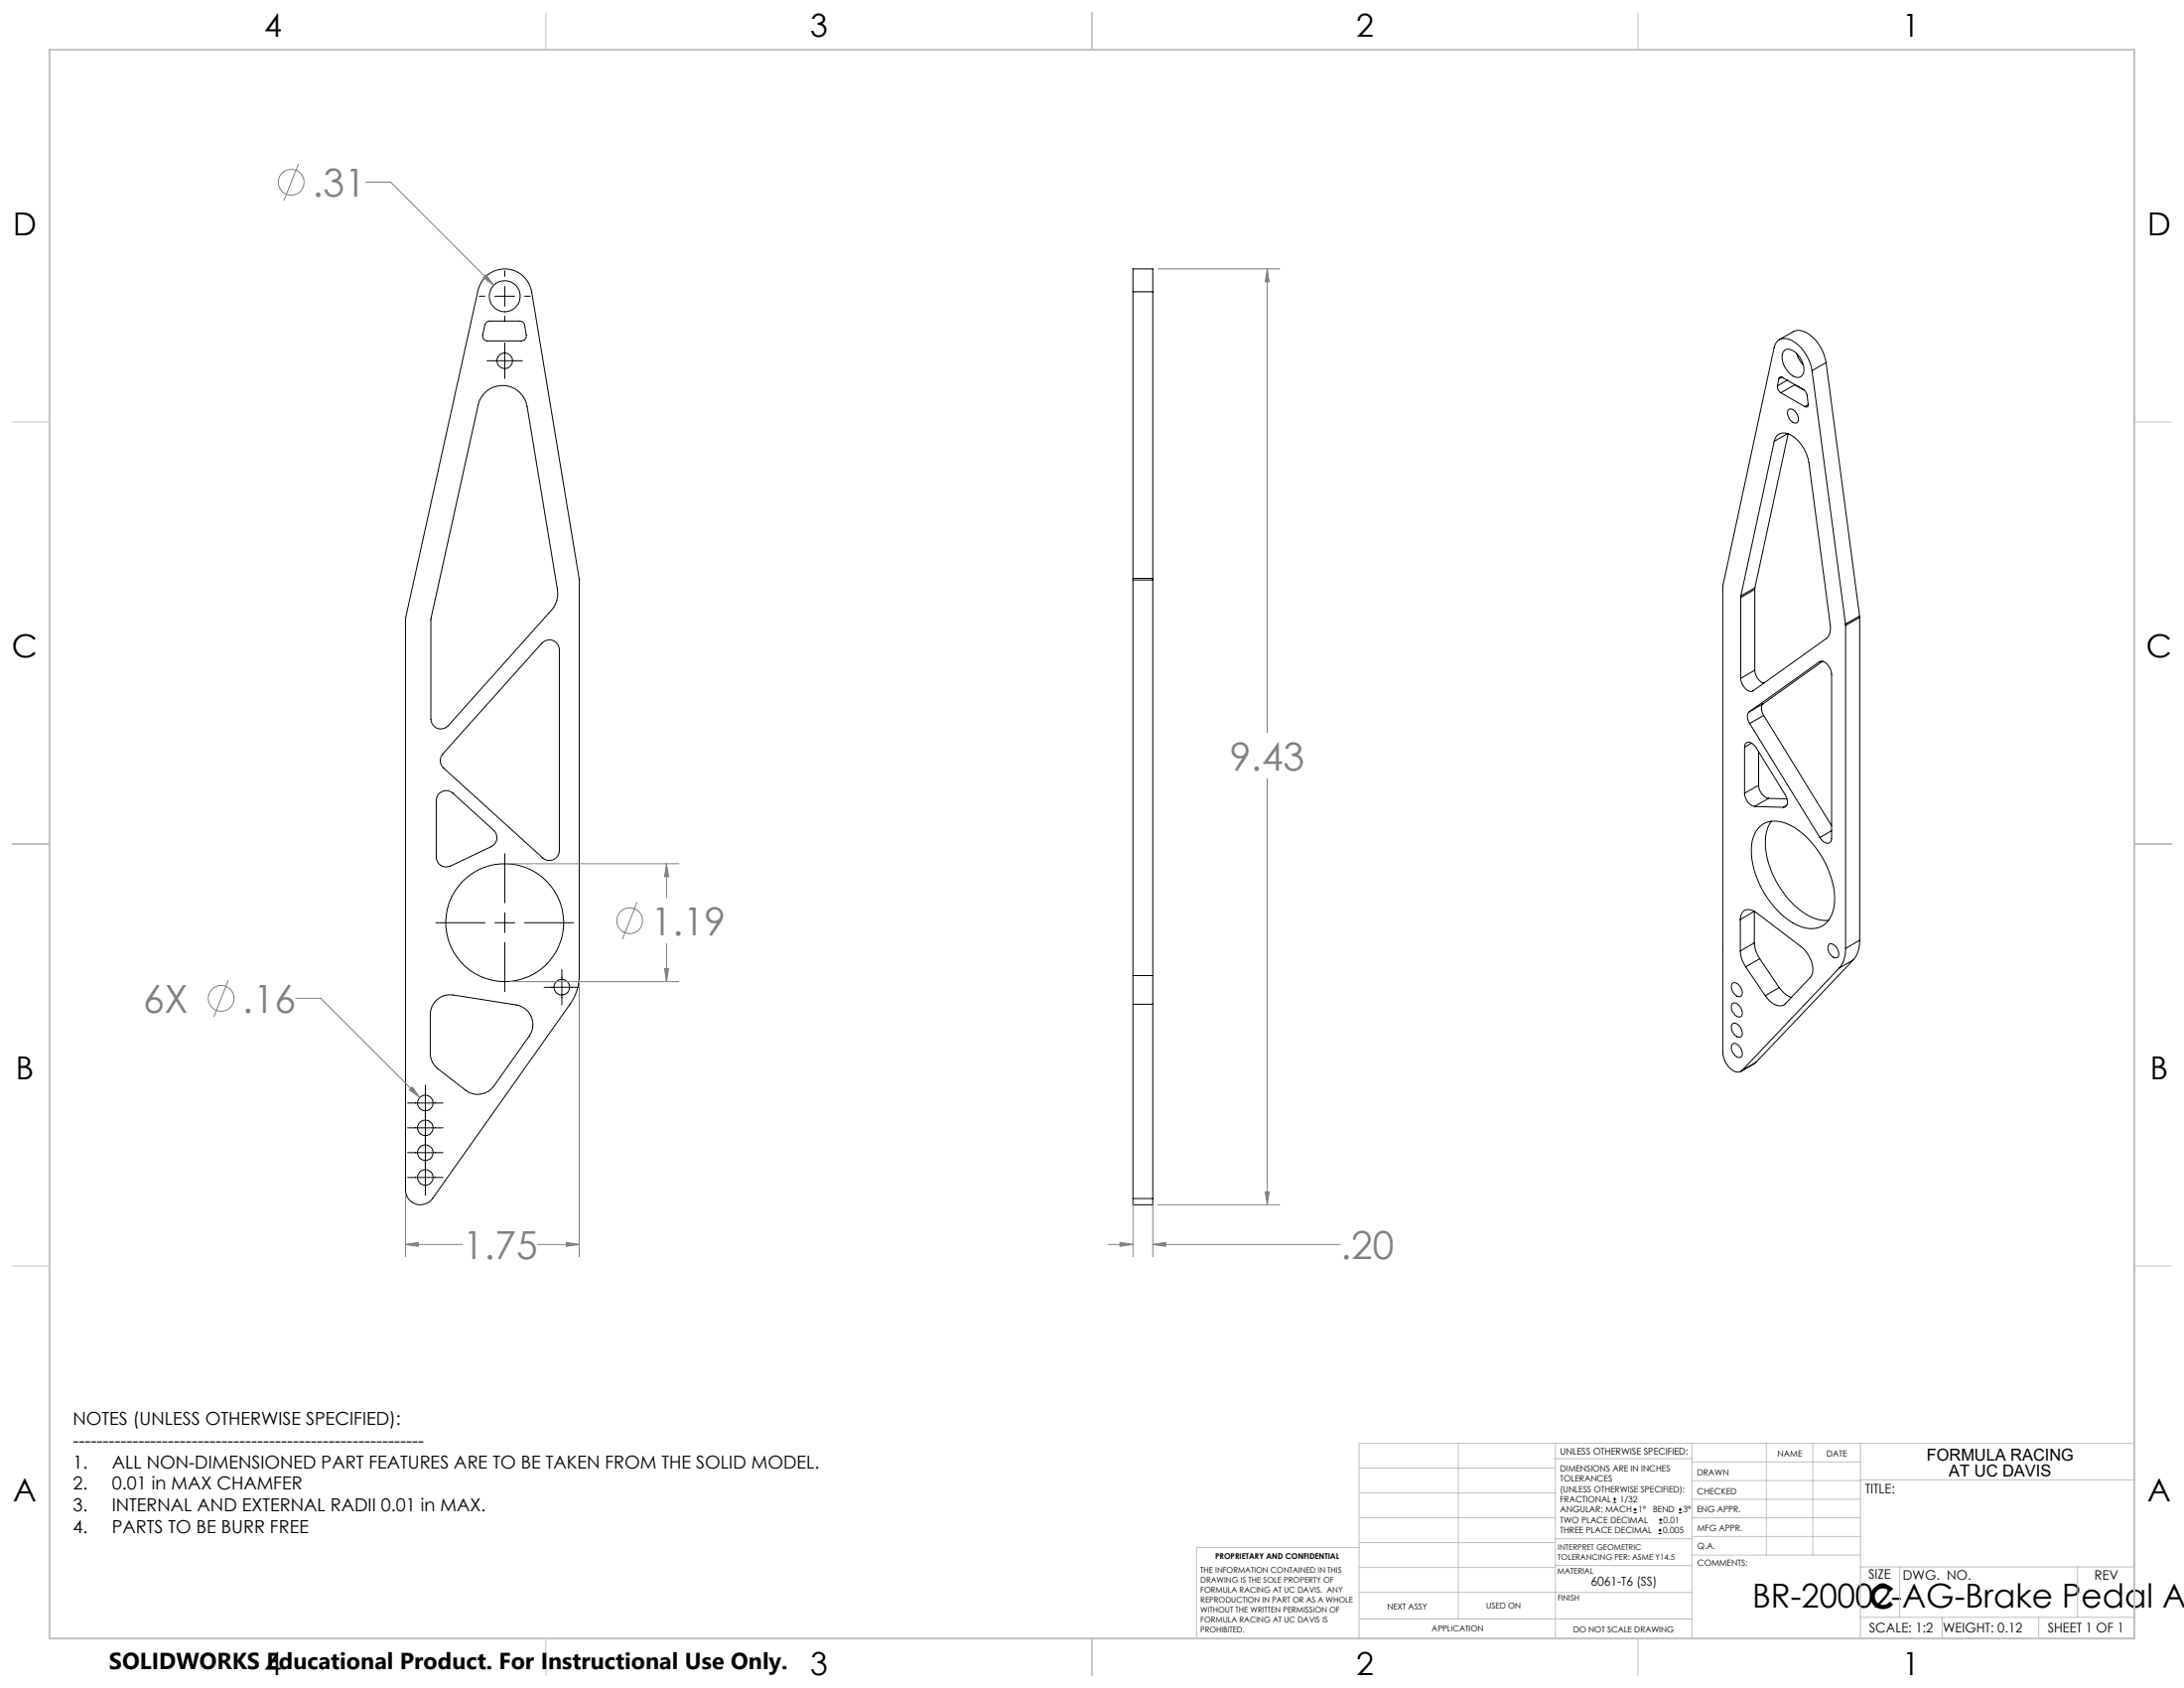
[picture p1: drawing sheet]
<svg xmlns="http://www.w3.org/2000/svg" width="559mm" height="432mm" viewBox="0 0 559 432" stroke-linecap="round" stroke-linejoin="round" font-family="sans-serif">
<g fill="none" stroke="#000" stroke-width=".25">
<path d="M122.6 75.8h1.5M124.6 70.4a7 7 0 0 1 11.4 4.2l12.2 73.7v101.3a12.5 12.5 0 0 1-2.4 7.3l-35.1 49.7a3.8 3.8 0 0 1-4.3 1.4 3.8 3.8 0 0 1-2.6-3.6v-146.1l18.5-84a7.3 7.3 0 0 1 2.3-3.9zM126.6 75.8h5.1M129.2 69.3v1.4M129.2 73.2v5.1M134.2 75.8h1.4M289.9 74.6v-5.8h5.1v5.8M289.9 74.6v73.4M289.9 74.6h5.1M295 74.6v73.4M124.4 82.5l.9-.4h7.7a1.29 1.29 0 0 1 1.2 1.1l.5 2.5a1.28 1.28 0 0 1-1.3 1.5h-8.7a1.25 1.25 0 0 1-1.2-1.5zM124.6 92.3h9.1"/>
<path d="M129.2 80.9v1.4M129.2 87.7v9.1M454.8 98.7a1.85 1.85 0 0 0 .8 1.8M455.2 96.9a.55 .55 0 0 1 .8-.3l5.5 3.1M455.2 96.9l-.4 1.8M455.3 86.9l3.6-2.1a4.1 4.1 0 0 1 4.8 1.3 11.4 11.4 0 0 1 3.5 6.6M455.9 96.5l-.7 .4M456.3 89.9a2.02 2.02 0 0 1 3.1 .2 5.8 5.8 0 0 1 2 5.4 1.68 1.68 0 0 1-2.6 .7 5.9 5.9 0 0 1-2.7-5.8zM457.3 97.3l-2.5 1.4M459.2 98.4l-3.6 2.1M459.7 90.5l.6 1.3 1.1 1.6M461.5 99.7l.4 .4 .4 .8 .3 2.4a.56 .56 0 0 1-.1 .7 .56 .56 0 0 1-.7 0"/>
<path d="M463.6 94.8a10.6 10.6 0 0 0-5.9-8.1 2.72 2.72 0 0 0-3.8 2.2l-13.1 61v119.3a5.6 5.6 0 0 0 3.5 5l1-.1 .4-.2M463.6 94.8l8.6 64.8M467.2 92.7l-3.6 2.1M467.2 92.7l8.6 64.9M124.4 100.1a6.4 6.4 0 0 1 10.5 3.9l7.7 46.8a6.3 6.3 0 0 1-1.5 5.3l-26.4 29.5a2.55 2.55 0 0 1-2.8 .7 2.55 2.55 0 0 1-1.7-2.4v-25.6l12.1-54.7a6.3 6.3 0 0 1 2.1-3.5zM454 112.9a2.59 2.59 0 0 1 4.1-1.7 10 10 0 0 1 4.7 7.1l5.5 41.4a3.7 3.7 0 0 1-1.1 3.7l-18.7 13.3a2.17 2.17 0 0 1-2.6-1.4l-.5-1.8M454 112.9l-8.6 39.5M455.6 100.5l6.2 3.5M457.4 110.9l-3.4 2M457.5 104.9a1.44 1.44 0 0 1 2.2 .9 1.58 1.58 0 0 1-.1 2.4 2.52 2.52 0 0 1-2.1-3.3zM457.5 110.9l-8.5 39.5M462.7 103.5l-.9 .5"/>
<path d="M289.9 148v.4M289.9 148.4h5.1M289.9 148.4v101.2M289.9 148h5.1M295 148v.4M295 148.4v101.2M445.4 152.9v20.6M445.4 152.4v.5M449 150.8l-3.6 2.1M449 150.8v20.7M449 150.4v.4M449 150.4l-3.6 2"/>
<path d="M472.2 159.6v.4M472.2 160v82.6M475.8 157.6v.3M475.8 157.6l-3.6 2M475.8 157.9l-3.6 2.1M475.8 157.9v82.6M138.7 164.5a2.55 2.55 0 0 1 2.8-.7 2.55 2.55 0 0 1 1.6 2.4v51.4a2.54 2.54 0 0 1-1.5 2.3 2.54 2.54 0 0 1-2.7-.4l-25.4-23a2.56 2.56 0 0 1-.2-3.6zM449 171.5a3.8 3.8 0 0 0 2.3 3.3M449 171.5l-3.6 2M465.5 169.3a2.1 2.1 0 0 1 2.6 1.4l.5 1.8v42a1.16 1.16 0 0 1-.7 1.2 1.16 1.16 0 0 1-1.4-.4l-.9-1.1M465.5 169.3l-18 12.8M465.6 169.2l-.1 .1"/>
<path d="M466.3 169.2l-15.2 10.8M446.4 191.1a1.15 1.15 0 0 1 .7-1.2 1.15 1.15 0 0 1 1.4 .4l.9 1 7.7 12.6a1.64 1.64 0 0 1-.8 2.6M446.4 191.1v11.8M447.5 182.1a2.32 2.32 0 0 0 .2 3M447.7 185.1l17.9 29.1M448.2 190.1l-1.8 1M450 192.3v8.6M451.1 180a2.38 2.38 0 0 0 .2 3M451.1 180l-3.6 2.1M451.3 183l-3.6 2.1M451.3 183l17.3 28.2M112.5 202.8a2.52 2.52 0 0 1 3.4 .1l10.4 9.5a2.52 2.52 0 0 1-.6 4.2l-10.4 4.9a2.52 2.52 0 0 1-3.7-2.2v-14.5l.4-1.4z"/>
<path d="M129.2 218.4v12.6M446.4 202.9a3.5 3.5 0 0 0 2.5 3.4M448.9 206.3l7.4 .2M450 200.9a3.5 3.5 0 0 0 2.5 3.3M450 200.9l-3.6 2M450.4 211.3a6.8 6.8 0 0 1 7.8-.1 23 23 0 0 1 11.2 19.7 6.3 6.3 0 0 1-5.3 6.6 11.9 11.9 0 0 1-8.7-4 23.2 23.2 0 0 1-7.2-17.5 7.9 7.9 0 0 1 2.2-4.7zM452.5 204.2l-3.6 2.1M452.5 204.2l4.7 .2M453.2 210.1a11.5 11.5 0 0 0-1.1 9.3 23.7 23.7 0 0 0 11.4 15.2 8.7 8.7 0 0 0 4.4 .8M457.2 206l-.9 .5M468.6 212.5l-3 1.7M111.5 236h12.6"/>
<path d="M126.6 236h5.1M129.2 233.5v5.1M134.2 236h12.6M445.3 235.2a2.16 2.16 0 0 1 1-2.3 2.16 2.16 0 0 1 2.4 .2l12.1 9.1a6.9 6.9 0 0 1 2.7 7.4l-6.7 7.2a2.84 2.84 0 0 1-3.9-.6l-1.2-1.5M445.3 235.2v8.1M445.3 235.2l3.6-2.1v8.1M111.5 256a4.9 4.9 0 0 1 4.5-1.5l16.1 2.6a5.1 5.1 0 0 1 3.3 7.9l-9 12.8a5.1 5.1 0 0 1-7.3 1.1l-7.1-5.5a4.9 4.9 0 0 1-1.9-4v-9.9a4.9 4.9 0 0 1 1.4-3.5zM129.2 241.1v12.5M139.2 252.6h9.1M143.8 248v9.1M289.9 249.6v7.3M289.9 249.6h5.1"/>
<path d="M289.9 256.9h5.1M289.9 256.9v49.7M295 249.6v7.3M295 256.9v49.7M443.2 256.8a1.15 1.15 0 0 1 1.8 .4 2.18 2.18 0 0 1 .5 2.8 1.71 1.71 0 0 1-2.2-1.3 2.12 2.12 0 0 1-.1-1.9zM443.2 251.6a1.15 1.15 0 0 1 1.8 .5 2.18 2.18 0 0 1 .5 2.7 1.71 1.71 0 0 1-2.2-1.3 2.12 2.12 0 0 1-.1-1.9zM445.3 243.3a7.5 7.5 0 0 0 1.4 4M446.7 247.3l5 7.4M448.9 241.2a7.5 7.5 0 0 0 1.4 4.1M448.9 241.2l-3.6 2.1M450.3 245.3l-3.6 2M450.3 245.3l4.9 7.3"/>
<path d="M455.2 252.6a6.4 6.4 0 0 0 3.1 2.6M455.2 252.6l-3.5 2.1M467.9 241.7a1.44 1.44 0 0 1 2.1 .9 1.54 1.54 0 0 1-.1 2.4 2.53 2.53 0 0 1-2-3.3zM470.6 247.7l-24.9 26.2M472.2 242.6a7.2 7.2 0 0 1-1.6 5.1M474.2 245.6l-3.6 2.1M474.2 245.6l-24.9 26.2M475.8 240.5a7.2 7.2 0 0 1-1.6 5.1M475.8 240.5l-3.6 2.1M108.8 277.6v28.2M443.2 262a1.1 1.1 0 0 1 1.8 .4 2.18 2.18 0 0 1 .5 2.8 1.71 1.71 0 0 1-2.2-1.3 2.12 2.12 0 0 1-.1-1.9zM443.2 267.2a1.1 1.1 0 0 1 1.8 .4 2.18 2.18 0 0 1 .5 2.8 1.71 1.71 0 0 1-2.2-1.3 2.12 2.12 0 0 1-.1-1.9z"/>
<path d="M449.3 271.8l-3.9 2.3M449.3 271.8l-3.6 2.1M104.3 294.9h9M104.3 288.5h9M104.3 282.2h9M104.3 301.2h9M289.9 306.6v1.6h5.1v-1.6M289.9 306.6h5.1M412.7 384.3h.9M412.7 383.5h.9M413.1 383.1v.8M418 387h.8"/>
<path d="M418 386.2h.8M418.4 385.7v.9M424.3 392.3h.9M424.3 391.4h.9M424.5 389.6h.8M424.5 388.8h.8M424.7 391v.9M424.9 388.4v.8M429.5 387h.9M429.5 386.2h.9M429.9 385.7v.9"/>
<circle cx="129.1" cy="75.8" r="4"/>
<circle cx="129.2" cy="92.3" r="2"/>
<circle cx="129.1" cy="236" r="15.1"/>
<circle cx="143.8" cy="252.5" r="2"/>
<circle cx="108.8" cy="294.9" r="2"/>
<circle cx="108.8" cy="288.5" r="2"/>
<circle cx="108.8" cy="282.2" r="2"/>
<circle cx="108.8" cy="301.2" r="2"/>
</g>
<g fill="none" stroke="#808080" stroke-width=".25">
<path d="M76.4 41.9l-3.8 9.4M93.6 46.6h6.4l26.3 26.4M124.4 70.3l1.9 2.7-2.7-2zM296.2 68.8h31.2M324.2 68.8l.5 3.3h-1zM324.2 68.8v118.6M324.2 199.2v109M130.4 220.9h43.3M163 230.8l-3.8 9.4M170.5 220.9l.6 3.4h-1.1zM170.5 220.9v8.8M58.5 250.7l-3.8 9.4"/>
<path d="M75.7 255.4h6.4l25.3 25.3M130.4 251.1h43.3M148.2 250.8v70.7M170 247.8h1.1l-.6 3.3zM170.5 241.4v9.7M104.7 278.8l.7-.7 2 2.6zM103.8 318.3l3.2-.5v1zM103.8 305.6v15.9M103.8 318.3h14.6M137.5 318.3h10.7M144.9 317.8l3.3 .5-3.3 .5zM283.5 318.3h6.4"/>
<path d="M286.6 317.8l3.3 .5-3.3 .5zM289.9 307.9v13.6M295 318.3l3.2-.5v1zM295 318.3h48M295 307.9v13.6M296.2 308.2h31.2M323.7 304.9h1l-.5 3.3z"/>
<circle cx="74.5" cy="46.6" r="3.3"/>
<circle cx="161.1" cy="235.5" r="3.3"/>
<circle cx="56.6" cy="255.4" r="3.3"/>
</g>
<g fill="none" stroke="#c0c0c0" stroke-width=".25">
<path d="M139.7 3.2v9.5M279.4 3.2v9.5M419.1 3.2v9.5M3.1 107.9h9.6M546.1 107.9h9.5M3.1 215.9h9.6M546.1 215.9h9.5M3.1 323.8h9.6M546.1 323.8h9.5M347.7 375.6h50.3M373.1 369.2v44.9M398 369.2v49.9"/>
<path d="M398 373.1h34.9M432.9 369.2v49.9M432.9 378.7h43.1M432.9 374h43.1M451.9 369.2v28.6M463.8 369.2v28.6M476 369.2v49.9M476 378.6h70.1M546.1 369.2h-198.4v49.9M347.7 394.6h50.3M347.7 388.3h50.3M347.7 381.9h50.3"/>
<path d="M347.7 395.9h-41.6v23.2M398 393.6h35M432.9 383.5h43.1M432.9 388.3h43.1M432.9 393h43.1M433 397.8h43M139.7 419.1v9.6M279.4 419.1v9.6M347.7 414.1h85.2M347.7 401h50.3M347.7 407.3h50.3M398 407.4h34.9"/>
<path d="M398 400.5h35M419.1 419.1v9.6M476 413.7h70.1M476 400.8h70.1M486.1 400.8v12.9M496.9 413.7v5.4M521.6 413.7v5.4M531.6 400.8v12.9"/>
</g>
<path d="M12.7 12.7h533.4v406.4h-533.4z" fill="none" stroke="#c0c0c0" stroke-width=".5"/>
<path d="M170.5 220.9l.6 3.4h-1.1zM170 247.8h1.1l-.6 3.3zM104.7 278.8l2.7 1.9-2-2.6zM124.4 70.3l-.8 .7 2.7 2zM144.9 317.8l3.3 .5-3.3 .5zM103.8 318.3l3.2-.5v1zM295 318.3l3.2-.5v1zM286.6 317.8l3.3 .5-3.3 .5zM324.2 68.8l.5 3.3h-1zM323.7 304.9h1l-.5 3.3z" fill="#808080"/>
<g font-size="9.9" fill="#808080">
<text x="80" y="50.3">.31</text>
<text x="314.7" y="197">9.43</text>
<text x="166.6" y="239.3">1.19</text>
<text x="36.6" y="259.1">6X</text>
<text x="62" y="259.1">.16</text>
<text x="118.4" y="322.1">1.75</text>
<text x="343" y="322.1">.20</text>
</g>
<g font-size="8.5">
<text x="448.4" y="411.3">BR-20002-AG-Brake Pedal Ar</text>
<text x="478.3" y="411.4">C</text>
</g>
<g font-size="8.1">
<text x="67.6" y="9.3">4</text>
<text x="207.3" y="9.3">3</text>
<text x="347" y="9.3">2</text>
<text x="486.7" y="9.3">1</text>
<text x="3.3" y="60.1">D</text>
<text x="549.4" y="60.1">D</text>
<text x="3" y="168">C</text>
<text x="549.1" y="168">C</text>
<text x="4" y="276">B</text>
<text x="550.1" y="276">B</text>
<text x="3.3" y="383.9">A</text>
<text x="549.4" y="383.9">A</text>
<text x="67.6" y="428.4">4</text>
<text x="207.3" y="428.4">3</text>
<text x="347" y="428.4">2</text>
<text x="486.7" y="428.4">1</text>
</g>
<text font-size="5.9" x="27.9" y="427">SOLIDWORKS Educational Product. For Instructional Use Only.</text>
<g font-size="4.6">
<text x="18.6" y="364.4">NOTES (UNLESS OTHERWISE SPECIFIED):</text>
<text x="18.6" y="370">-----------------------------------------------------------</text>
<text x="18.6" y="375.5">1.</text>
<text x="28.7" y="375.5">ALL NON-DIMENSIONED PART FEATURES ARE TO BE TAKEN FROM THE SOLID MODEL.</text>
<text x="18.6" y="381.1">2.</text>
<text x="28.7" y="381.1">0.01 in MAX CHAMFER</text>
<text x="18.6" y="386.7">3.</text>
<text x="28.7" y="386.7">INTERNAL AND EXTERNAL RADII 0.01 in MAX.</text>
<text x="18.6" y="392.3">4.</text>
<text x="28.7" y="392.3">PARTS TO BE BURR FREE</text>
</g>
<g font-size="4.2">
<text x="493" y="373.5">FORMULA RACING</text>
<text x="498.7" y="377.8">AT UC DAVIS</text>
</g>
<g font-size="3.4">
<text x="477.2" y="381.9">TITLE:</text>
<text x="478.1" y="404">SIZE</text>
<text x="486.9" y="404">DWG. NO.</text>
<text x="535.9" y="404.1">REV</text>
<text x="478.2" y="417.6">SCALE: 1:2</text>
<text x="497.1" y="417.7">WEIGHT: 0.12</text>
<text x="523.9" y="417.6">SHEET 1 OF 1</text>
</g>
<text font-size="3.2" x="407" y="405.7">6061-T6 (SS)</text>
<text font-size="2.4" x="399.2" y="372.1">UNLESS OTHERWISE SPECIFIED:</text>
<g font-size="2.2">
<text x="399.2" y="376.4">DIMENSIONS ARE IN INCHES</text>
<text x="434.2" y="377.3">DRAWN</text>
<text x="454.8" y="372.5">NAME</text>
<text x="467.3" y="372.6">DATE</text>
<text x="399.2" y="379">TOLERANCES</text>
<text x="399.2" y="381.7">(UNLESS OTHERWISE SPECIFIED):</text>
<text x="434.3" y="382.2">CHECKED</text>
<text x="399.2" y="389.6">TWO PLACE DECIMAL</text>
<text x="399.2" y="384.3">FRACTIONAL</text>
<text x="399.2" y="387">ANGULAR: MACH</text>
<text x="414.5" y="384.3">1/32</text>
<text x="419.1" y="387">1°</text>
<text x="422.9" y="387">BEND</text>
<text x="425.6" y="389.6">0.01</text>
<text x="430.6" y="387">3°</text>
<text x="434.2" y="386.9">ENG APPR.</text>
<text x="399.2" y="392.3">THREE PLACE DECIMAL</text>
<text x="425.5" y="392.3">0.005</text>
<text x="434.3" y="391.6">MFG APPR.</text>
<text x="434.3" y="396.3">Q.A.</text>
<text x="434.3" y="400.5">COMMENTS:</text>
</g>
<g font-size="2.1">
<text x="354.9" y="411.6">NEXT ASSY</text>
<text x="380.3" y="411.6">USED ON</text>
<text x="366.3" y="417.4">APPLICATION</text>
<text x="402.5" y="417.5">DO NOT SCALE DRAWING</text>
</g>
<g font-size="2">
<text x="310.9" y="398.8">PROPRIETARY AND CONFIDENTIAL</text>
<text x="398.6" y="396.5">INTERPRET GEOMETRIC</text>
<text x="398.6" y="399">TOLERANCING PER: ASME Y14.5</text>
<text x="307.2" y="402.4">THE INFORMATION CONTAINED IN THIS</text>
<text x="307.2" y="404.9">DRAWING IS THE SOLE PROPERTY OF</text>
<text x="307.2" y="407.5">FORMULA RACING AT UC DAVIS. ANY</text>
<text x="398.5" y="402.6">MATERIAL</text>
<text x="307.2" y="410">REPRODUCTION IN PART OR AS A WHOLE</text>
<text x="307.2" y="412.5">WITHOUT THE WRITTEN PERMISSION OF</text>
<text x="398.5" y="409.4">FINISH</text>
<text x="307.2" y="415">FORMULA RACING AT UC DAVIS IS</text>
<text x="307.2" y="417.6">PROHIBITED.</text>
</g>
</svg>
